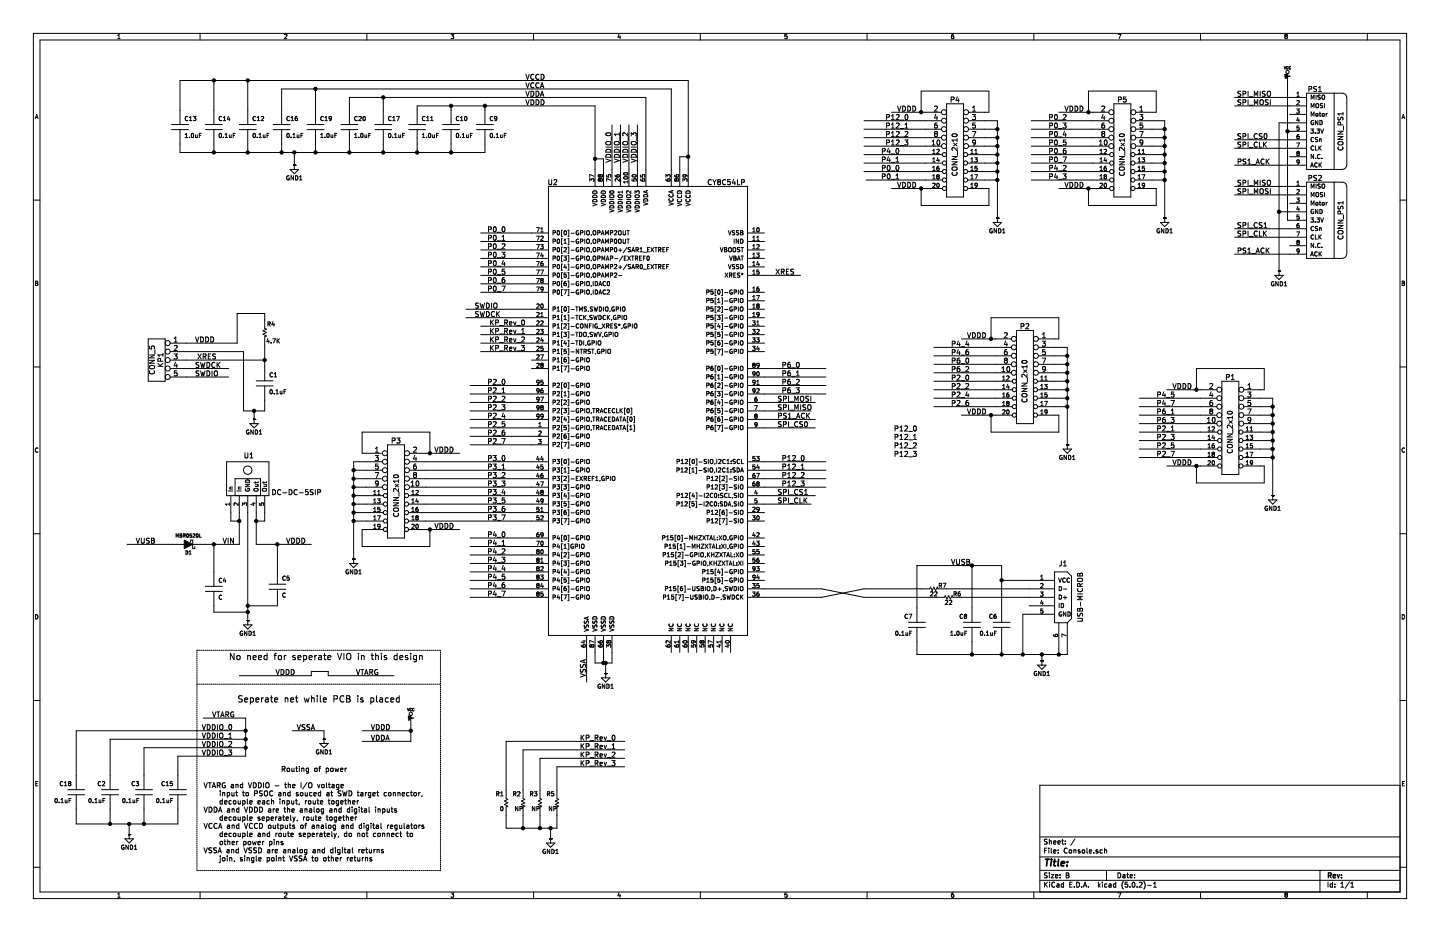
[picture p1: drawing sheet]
EESchema Schematic File Version 4
LIBS:Console-cache
EELAYER 26 0
EELAYER END
$Descr B 17000 11000
encoding utf-8
Sheet 1 1
Title ""
Date ""
Rev ""
Comp ""
Comment1 ""
Comment2 ""
Comment3 ""
Comment4 ""
$EndDescr
$Comp
L aglet:CONN_PS1 PS1
U 1 1
P 15525 1550
F 0 "PS1" H 15525 2050 60  0000 C CNN
F 1 "CONN_PS1" V 15825 1550 60  0000 C CNN
F 2 "Aglet_Footprints:PS1-Ctrlr" H 15525 1650 60  0001 C CNN
F 3 "" H 15525 1650 60  0001 C CNN
	1    15525 1550
	1    0    0    -1  
$EndComp
$Comp
L aglet:CONN_PS1 PS2
U 1 1
P 15525 2600
F 0 "PS2" H 15525 3100 60  0000 C CNN
F 1 "CONN_PS1" V 15825 2600 60  0000 C CNN
F 2 "Aglet_Footprints:PS1-Ctrlr" H 15525 2700 60  0001 C CNN
F 3 "" H 15525 2700 60  0001 C CNN
	1    15525 2600
	1    0    0    -1  
$EndComp
$Comp
L aglet:USB-MICROB J1
U 1 1
P 12150 6850
F 0 "J1" H 12550 7050 60  0000 C CNN
F 1 "USB-MICROB" V 12750 6650 60  0000 C CNN
F 2 "Aglet_Footprints:Micro_usb_b" H 11600 6450 60  0001 C CNN
F 3 "" H 11600 6450 60  0000 C CNN
	1    12150 6850
	1    0    0    -1  
$EndComp
$Comp
L aglet:R R7
U 1 1
P 10975 6950
F 0 "R7" H 10825 6990 50  0000 C CNN
F 1 "22" H 10925 6890 50  0000 C CNN
F 2 "Aglet_Footprints:r_0603" H 10975 6950 60  0001 C CNN
F 3 "" H 10975 6950 60  0000 C CNN
	1    10975 6950
	-1   0    0    -1  
$EndComp
$Comp
L aglet:R R6
U 1 1
P 11150 7050
F 0 "R6" H 11000 7090 50  0000 C CNN
F 1 "22" H 11100 6990 50  0000 C CNN
F 2 "Aglet_Footprints:r_0603" H 11150 7050 60  0001 C CNN
F 3 "" H 11150 7050 60  0000 C CNN
	1    11150 7050
	-1   0    0    -1  
$EndComp
Text Label 2775 8475 2    60   ~ 0
VTARG
Text Label 5600 3750 0    60   ~ 0
SWDCK
Text Label 5600 3650 0    60   ~ 0
SWDIO
Text Label 2750 8925 2    60   ~ 0
VDDIO_3
$Comp
L aglet:C C2
U 1 1
P 1300 9350
F 0 "C2" H 1350 9450 50  0000 L CNN
F 1 "0.1uF" H 1350 9250 50  0000 L CNN
F 2 "Aglet_Footprints:c_0603" H 1300 9350 60  0001 C CNN
F 3 "" H 1300 9350 60  0000 C CNN
	1    1300 9350
	-1   0    0    -1  
$EndComp
$Comp
L aglet:C C18
U 1 1
P 900 9350
F 0 "C18" H 950 9450 50  0000 L CNN
F 1 "0.1uF" H 950 9250 50  0000 L CNN
F 2 "Aglet_Footprints:c_0603" H 900 9350 60  0001 C CNN
F 3 "" H 900 9350 60  0000 C CNN
	1    900  9350
	-1   0    0    -1  
$EndComp
$Comp
L aglet:C C15
U 1 1
P 2100 9350
F 0 "C15" H 2150 9450 50  0000 L CNN
F 1 "0.1uF" H 2150 9250 50  0000 L CNN
F 2 "Aglet_Footprints:c_0603" H 2100 9350 60  0001 C CNN
F 3 "" H 2100 9350 60  0000 C CNN
	1    2100 9350
	-1   0    0    -1  
$EndComp
$Comp
L aglet:C C3
U 1 1
P 1700 9350
F 0 "C3" H 1750 9450 50  0000 L CNN
F 1 "0.1uF" H 1750 9250 50  0000 L CNN
F 2 "Aglet_Footprints:c_0603" H 1700 9350 60  0001 C CNN
F 3 "" H 1700 9350 60  0000 C CNN
	1    1700 9350
	-1   0    0    -1  
$EndComp
Text Label 2750 8825 2    60   ~ 0
VDDIO_2
Text Label 2750 8725 2    60   ~ 0
VDDIO_1
Text Label 2750 8625 2    60   ~ 0
VDDIO_0
$Comp
L aglet:C C6
U 1 1
P 11825 7375
F 0 "C6" H 11875 7475 50  0000 L CNN
F 1 "0.1uF" H 11875 7275 50  0000 L CNN
F 2 "Aglet_Footprints:c_0603" H 11825 7375 60  0001 C CNN
F 3 "" H 11825 7375 60  0000 C CNN
	1    11825 7375
	-1   0    0    -1  
$EndComp
Text Label 5775 3850 0    60   ~ 0
KP_Rev_0
Text Label 5775 3950 0    60   ~ 0
KP_Rev_1
Text Label 5775 4050 0    60   ~ 0
KP_Rev_2
Text Label 5775 4150 0    60   ~ 0
KP_Rev_3
Text Label 7275 8750 2    60   ~ 0
KP_Rev_0
Text Label 7275 8850 2    60   ~ 0
KP_Rev_1
Text Label 7275 8950 2    60   ~ 0
KP_Rev_2
Text Label 7275 9050 2    60   ~ 0
KP_Rev_3
$Comp
L aglet:R R5
U 1 1
P 6575 9425
F 0 "R5" V 6625 9350 50  0000 C CNN
F 1 "NP" V 6450 9375 50  0000 C CNN
F 2 "Aglet_Footprints:JUMPER-OPEN" H 6575 9425 60  0001 C CNN
F 3 "" H 6575 9425 60  0000 C CNN
	1    6575 9425
	0    1    -1   0   
$EndComp
$Comp
L aglet:R R3
U 1 1
P 6375 9425
F 0 "R3" V 6425 9350 50  0000 C CNN
F 1 "NP" V 6250 9375 50  0000 C CNN
F 2 "Aglet_Footprints:JUMPER-OPEN" H 6375 9425 60  0001 C CNN
F 3 "" H 6375 9425 60  0000 C CNN
	1    6375 9425
	0    1    -1   0   
$EndComp
$Comp
L aglet:R R2
U 1 1
P 6175 9425
F 0 "R2" V 6225 9350 50  0000 C CNN
F 1 "NP" V 6050 9375 50  0000 C CNN
F 2 "Aglet_Footprints:JUMPER-OPEN" H 6175 9425 60  0001 C CNN
F 3 "" H 6175 9425 60  0000 C CNN
	1    6175 9425
	0    1    -1   0   
$EndComp
$Comp
L aglet:R R1
U 1 1
P 5975 9425
F 0 "R1" V 6025 9350 50  0000 C CNN
F 1 "0" V 5850 9375 50  0000 C CNN
F 2 "Aglet_Footprints:JUMPER-SHORT" H 5975 9425 60  0001 C CNN
F 3 "" H 5975 9425 60  0000 C CNN
	1    5975 9425
	0    1    -1   0   
$EndComp
$Comp
L aglet:GND1 #PWR01
U 1 1
P 6500 9900
F 0 "#PWR01" H 6500 9650 50  0001 C CNN
F 1 "GND1" H 6500 9750 50  0000 C CNN
F 2 "" H 6500 9900 50  0001 C CNN
F 3 "" H 6500 9900 50  0001 C CNN
	1    6500 9900
	-1   0    0    -1  
$EndComp
$Comp
L aglet:GND1 #PWR02
U 1 1
P 1525 9850
F 0 "#PWR02" H 1525 9600 50  0001 C CNN
F 1 "GND1" H 1525 9700 50  0000 C CNN
F 2 "" H 1525 9850 50  0001 C CNN
F 3 "" H 1525 9850 50  0001 C CNN
	1    1525 9850
	-1   0    0    -1  
$EndComp
$Comp
L aglet:GND1 #PWR03
U 1 1
P 12300 7800
F 0 "#PWR03" H 12300 7550 50  0001 C CNN
F 1 "GND1" H 12300 7650 50  0000 C CNN
F 2 "" H 12300 7800 50  0001 C CNN
F 3 "" H 12300 7800 50  0001 C CNN
	1    12300 7800
	-1   0    0    -1  
$EndComp
$Comp
L aglet:C C11
U 1 1
P 4925 1500
F 0 "C11" H 4975 1600 50  0000 L CNN
F 1 "1.0uF" H 4975 1400 50  0000 L CNN
F 2 "Aglet_Footprints:c_0603" H 4925 1500 60  0001 C CNN
F 3 "" H 4925 1500 60  0000 C CNN
	1    4925 1500
	1    0    0    -1  
$EndComp
$Comp
L aglet:C C10
U 1 1
P 5325 1500
F 0 "C10" H 5375 1600 50  0000 L CNN
F 1 "0.1uF" H 5375 1400 50  0000 L CNN
F 2 "Aglet_Footprints:c_0603" H 5325 1500 60  0001 C CNN
F 3 "" H 5325 1500 60  0000 C CNN
	1    5325 1500
	1    0    0    -1  
$EndComp
$Comp
L aglet:C C20
U 1 1
P 4125 1500
F 0 "C20" H 4175 1600 50  0000 L CNN
F 1 "1.0uF" H 4175 1400 50  0000 L CNN
F 2 "Aglet_Footprints:c_0603" H 4125 1500 60  0001 C CNN
F 3 "" H 4125 1500 60  0000 C CNN
	1    4125 1500
	1    0    0    -1  
$EndComp
$Comp
L aglet:C C17
U 1 1
P 4525 1500
F 0 "C17" H 4575 1600 50  0000 L CNN
F 1 "0.1uF" H 4575 1400 50  0000 L CNN
F 2 "Aglet_Footprints:c_0603" H 4525 1500 60  0001 C CNN
F 3 "" H 4525 1500 60  0000 C CNN
	1    4525 1500
	1    0    0    -1  
$EndComp
$Comp
L aglet:C C12
U 1 1
P 2925 1500
F 0 "C12" H 2975 1600 50  0000 L CNN
F 1 "0.1uF" H 2975 1400 50  0000 L CNN
F 2 "Aglet_Footprints:c_0603" H 2925 1500 60  0001 C CNN
F 3 "" H 2925 1500 60  0000 C CNN
	1    2925 1500
	1    0    0    -1  
$EndComp
$Comp
L aglet:C C16
U 1 1
P 3325 1500
F 0 "C16" H 3375 1600 50  0000 L CNN
F 1 "0.1uF" H 3375 1400 50  0000 L CNN
F 2 "Aglet_Footprints:c_0603" H 3325 1500 60  0001 C CNN
F 3 "" H 3325 1500 60  0000 C CNN
	1    3325 1500
	1    0    0    -1  
$EndComp
$Comp
L aglet:C C13
U 1 1
P 2125 1500
F 0 "C13" H 2175 1600 50  0000 L CNN
F 1 "1.0uF" H 2175 1400 50  0000 L CNN
F 2 "Aglet_Footprints:c_0603" H 2125 1500 60  0001 C CNN
F 3 "" H 2125 1500 60  0000 C CNN
	1    2125 1500
	1    0    0    -1  
$EndComp
$Comp
L aglet:C C14
U 1 1
P 2525 1500
F 0 "C14" H 2575 1600 50  0000 L CNN
F 1 "0.1uF" H 2575 1400 50  0000 L CNN
F 2 "Aglet_Footprints:c_0603" H 2525 1500 60  0001 C CNN
F 3 "" H 2525 1500 60  0000 C CNN
	1    2525 1500
	1    0    0    -1  
$EndComp
Text Label 6200 1050 0    60   ~ 0
VCCA
Text Label 6200 950  0    60   ~ 0
VCCD
Text Label 6200 1150 0    60   ~ 0
VDDA
Text Label 6200 1250 0    60   ~ 0
VDDD
Text Label 2325 4250 0    60   ~ 0
XRES
$Comp
L aglet:C C1
U 1 1
P 3125 4525
F 0 "C1" H 3175 4625 50  0000 L CNN
F 1 "0.1uF" H 3175 4425 50  0000 L CNN
F 2 "Aglet_Footprints:c_0603" H 3125 4525 60  0001 C CNN
F 3 "" H 3125 4525 60  0000 C CNN
	1    3125 4525
	1    0    0    -1  
$EndComp
$Comp
L aglet:R R4
U 1 1
P 3125 3975
F 0 "R4" V 2975 4050 50  0000 C CNN
F 1 "4.7K" V 3175 4075 50  0000 C CNN
F 2 "Aglet_Footprints:r_0603" H 3125 3975 60  0001 C CNN
F 3 "" H 3125 3975 60  0000 C CNN
	1    3125 3975
	0    1    1    0   
$EndComp
Text Label 11225 6675 0    60   ~ 0
VUSB
Text Label 3500 8625 0    60   ~ 0
VSSA
$Comp
L aglet:GND1 #PWR04
U 1 1
P 3825 8725
F 0 "#PWR04" H 3825 8475 50  0001 C CNN
F 1 "GND1" H 3825 8575 50  0000 C CNN
F 2 "" H 3825 8725 50  0001 C CNN
F 3 "" H 3825 8725 50  0001 C CNN
	1    3825 8725
	1    0    0    -1  
$EndComp
Text Label 4375 8750 0    60   ~ 0
VDDA
Text Label 4375 8625 0    60   ~ 0
VDDD
Text Notes 2800 8300 0    75   ~ 0
Seperate net while PCB is placed
Text Label 2300 4050 0    60   ~ 0
VDDD
$Comp
L aglet:C C8
U 1 1
P 11475 7375
F 0 "C8" H 11525 7475 50  0000 L CNN
F 1 "1.0uF" H 11525 7275 50  0000 L CNN
F 2 "Aglet_Footprints:c_0603" H 11475 7375 60  0001 C CNN
F 3 "" H 11475 7375 60  0000 C CNN
	1    11475 7375
	-1   0    0    -1  
$EndComp
$Comp
L aglet:C C7
U 1 1
P 10825 7375
F 0 "C7" H 10875 7475 50  0000 L CNN
F 1 "0.1uF" H 10875 7275 50  0000 L CNN
F 2 "Aglet_Footprints:c_0603" H 10825 7375 60  0001 C CNN
F 3 "" H 10825 7375 60  0000 C CNN
	1    10825 7375
	-1   0    0    -1  
$EndComp
$Comp
L aglet:C C19
U 1 1
P 3725 1500
F 0 "C19" H 3775 1600 50  0000 L CNN
F 1 "1.0uF" H 3775 1400 50  0000 L CNN
F 2 "Aglet_Footprints:c_0603" H 3725 1500 60  0001 C CNN
F 3 "" H 3725 1500 60  0000 C CNN
	1    3725 1500
	1    0    0    -1  
$EndComp
$Comp
L aglet:VCC #PWR05
U 1 1
P 4850 8475
F 0 "#PWR05" H 4850 8575 30  0001 C CNN
F 1 "VCC" H 4850 8575 30  0000 C CNN
F 2 "" H 4850 8475 60  0000 C CNN
F 3 "" H 4850 8475 60  0000 C CNN
	1    4850 8475
	1    0    0    -1  
$EndComp
Text Notes 2400 10175 0    60   ~ 0
                    Routing of power\n\nVTARG and VDDIO - the I/O voltage \n    input to PSOC and souced at SWD target connector,\n    decouple each input, route together\nVDDA and VDDD are the analog and digital inputs\n    decouple seperately, route together\nVCCA and VCCD outputs of analog and digital regulators\n    decouple and route seperately, do not connect to \n    other power pins\nVSSA and VSSD are analog and digital returns \n    join, single point VSSA to other returns
$Comp
L aglet:CY8C54LP U2
U 1 1
P 7725 6250
F 0 "U2" H 6525 10350 60  0000 C CNN
F 1 "CY8C54LP" H 8575 10350 60  0000 C CNN
F 2 "Aglet_Footprints:QFP_100" H 9625 5800 60  0001 C CNN
F 3 "" H 9625 5800 60  0001 C CNN
	1    7725 6250
	1    0    0    -1  
$EndComp
Text Label 7225 1925 1    60   ~ 0
VDDIO_0
Text Label 7325 1925 1    60   ~ 0
VDDIO_1
Text Label 7425 1925 1    60   ~ 0
VDDIO_2
Text Label 7525 1925 1    60   ~ 0
VDDIO_3
Text Label 2300 4350 0    60   ~ 0
SWDCK
Text Label 2300 4450 0    60   ~ 0
SWDIO
Text Label 9150 3250 0    60   ~ 0
XRES
$Comp
L aglet:CONN_5 KP1
U 1 1
P 1850 4250
F 0 "KP1" V 1800 4250 60  0000 C CNN
F 1 "CONN_5" V 1900 4250 60  0000 C CNN
F 2 "Aglet_Footprints:HEADER_1x05" H 1850 4200 60  0001 C CNN
F 3 "" H 1850 4200 60  0000 C CNN
	1    1850 4250
	-1   0    0    -1  
$EndComp
$Comp
L aglet:GND1 #PWR06
U 1 1
P 3000 4950
F 0 "#PWR06" H 3000 4700 50  0001 C CNN
F 1 "GND1" H 3000 4800 50  0000 C CNN
F 2 "" H 3000 4950 50  0001 C CNN
F 3 "" H 3000 4950 50  0001 C CNN
	1    3000 4950
	1    0    0    -1  
$EndComp
Text Label 6925 8000 1    60   ~ 0
VSSA
$Comp
L aglet:GND1 #PWR07
U 1 1
P 7150 7950
F 0 "#PWR07" H 7150 7700 50  0001 C CNN
F 1 "GND1" H 7150 7800 50  0000 C CNN
F 2 "" H 7150 7950 50  0001 C CNN
F 3 "" H 7150 7950 50  0001 C CNN
	1    7150 7950
	1    0    0    -1  
$EndComp
$Comp
L aglet:C C9
U 1 1
P 5725 1500
F 0 "C9" H 5775 1600 50  0000 L CNN
F 1 "0.1uF" H 5775 1400 50  0000 L CNN
F 2 "Aglet_Footprints:c_0603" H 5725 1500 60  0001 C CNN
F 3 "" H 5725 1500 60  0000 C CNN
	1    5725 1500
	1    0    0    -1  
$EndComp
Text Label 5750 3450 0    60   ~ 0
P0_7
Text Label 5750 3350 0    60   ~ 0
P0_6
Text Label 5750 3250 0    60   ~ 0
P0_5
Text Label 5750 3150 0    60   ~ 0
P0_4
$Comp
L aglet:GND1 #PWR08
U 1 1
P 3475 1950
F 0 "#PWR08" H 3475 1700 50  0001 C CNN
F 1 "GND1" H 3475 1800 50  0000 C CNN
F 2 "" H 3475 1950 50  0001 C CNN
F 3 "" H 3475 1950 50  0001 C CNN
	1    3475 1950
	1    0    0    -1  
$EndComp
Text Label 5750 5550 0    60   ~ 0
P3_1
Text Label 5750 5650 0    60   ~ 0
P3_2
Text Label 5750 5450 0    60   ~ 0
P3_0
Text Label 5750 5750 0    60   ~ 0
P3_3
Text Label 4200 7975 0    60   ~ 0
VTARG
Text Label 3250 7975 0    60   ~ 0
VDDD
Text Notes 2700 7800 0    75   ~ 0
No need for seperate VIO in this design
$Comp
L aglet:DIODESCH D1
U 1 1
P 2225 6425
F 0 "D1" H 2225 6525 40  0000 C CNN
F 1 "MBR0520L" H 2225 6325 40  0000 C CNN
F 2 "Aglet_Footprints:D_SOD-123" H 2225 6425 60  0001 C CNN
F 3 "" H 2225 6425 60  0000 C CNN
	1    2225 6425
	1    0    0    1   
$EndComp
Text Label 1600 6425 0    60   ~ 0
VUSB
$Comp
L aglet:GND1 #PWR09
U 1 1
P 2925 7325
F 0 "#PWR09" H 2925 7075 50  0001 C CNN
F 1 "GND1" H 2925 7175 50  0000 C CNN
F 2 "" H 2925 7325 50  0001 C CNN
F 3 "" H 2925 7325 50  0001 C CNN
	1    2925 7325
	1    0    0    -1  
$EndComp
Text Label 3375 6425 0    60   ~ 0
VDDD
$Comp
L aglet:C C4
U 1 1
P 2525 6950
F 0 "C4" H 2575 7050 50  0000 L CNN
F 1 "C" H 2575 6850 50  0000 L CNN
F 2 "Aglet_Footprints:c_1210" H 2525 6950 60  0001 C CNN
F 3 "" H 2525 6950 60  0000 C CNN
	1    2525 6950
	1    0    0    -1  
$EndComp
$Comp
L aglet:C C5
U 1 1
P 3275 6925
F 0 "C5" H 3325 7025 50  0000 L CNN
F 1 "C" H 3325 6825 50  0000 L CNN
F 2 "Aglet_Footprints:c_1210" H 3275 6925 60  0001 C CNN
F 3 "" H 3275 6925 60  0000 C CNN
	1    3275 6925
	1    0    0    -1  
$EndComp
Text Label 9175 4850 0    60   ~ 0
SPI_MISO
Text Label 9175 5950 0    60   ~ 0
SPI_CLK
Text Label 9175 4750 0    60   ~ 0
SPI_MOSI
Text Label 9175 5050 0    60   ~ 0
SPI_CS0
Text Label 9175 5850 0    60   ~ 0
SPI_CS1
Text Label 9175 4950 0    60   ~ 0
PS1_ACK
Text Label 14600 1150 0    60   ~ 0
SPI_MISO
Text Label 14600 1750 0    60   ~ 0
SPI_CLK
Text Label 14600 1250 0    60   ~ 0
SPI_MOSI
Text Label 14600 1650 0    60   ~ 0
SPI_CS0
Text Label 14600 1950 0    60   ~ 0
PS1_ACK
Text Label 14600 2200 0    60   ~ 0
SPI_MISO
Text Label 14600 2800 0    60   ~ 0
SPI_CLK
Text Label 14600 2300 0    60   ~ 0
SPI_MOSI
Text Label 14600 2700 0    60   ~ 0
SPI_CS1
Text Label 14600 3000 0    60   ~ 0
PS1_ACK
$Comp
L aglet:CONN_2x10 P3
U 1 1
P 4675 5750
F 0 "P3" H 4675 6300 60  0000 C CNN
F 1 "CONN_2x10" V 4675 5650 60  0000 C CNN
F 2 "Aglet_Footprints:CONN_2_10" H 4675 5900 60  0001 C CNN
F 3 "" H 4675 5900 60  0000 C CNN
	1    4675 5750
	1    0    0    -1  
$EndComp
Text Label 5750 5950 0    60   ~ 0
P3_5
Text Label 5750 6050 0    60   ~ 0
P3_6
Text Label 5750 5850 0    60   ~ 0
P3_4
Text Label 5750 6150 0    60   ~ 0
P3_7
$Comp
L aglet:GND1 #PWR010
U 1 1
P 4175 6600
F 0 "#PWR010" H 4175 6350 50  0001 C CNN
F 1 "GND1" H 4175 6450 50  0000 C CNN
F 2 "" H 4175 6600 50  0001 C CNN
F 3 "" H 4175 6600 50  0001 C CNN
	1    4175 6600
	1    0    0    -1  
$EndComp
Text Label 5125 5350 0    60   ~ 0
VDDD
Text Label 5125 6250 0    60   ~ 0
VDDD
Text Label 5750 3050 0    60   ~ 0
P0_3
Text Label 5750 2950 0    60   ~ 0
P0_2
Text Label 5750 2850 0    60   ~ 0
P0_1
Text Label 5750 2750 0    60   ~ 0
P0_0
$Comp
L aglet:CONN_2x10 P4
U 1 1
P 11275 1725
F 0 "P4" H 11275 2275 60  0000 C CNN
F 1 "CONN_2x10" V 11275 1625 60  0000 C CNN
F 2 "Aglet_Footprints:CONN_2_10" H 11275 1875 60  0001 C CNN
F 3 "" H 11275 1875 60  0000 C CNN
	1    11275 1725
	-1   0    0    -1  
$EndComp
$Comp
L aglet:GND1 #PWR011
U 1 1
P 11775 2575
F 0 "#PWR011" H 11775 2325 50  0001 C CNN
F 1 "GND1" H 11775 2425 50  0000 C CNN
F 2 "" H 11775 2575 50  0001 C CNN
F 3 "" H 11775 2575 50  0001 C CNN
	1    11775 2575
	1    0    0    -1  
$EndComp
Text Label 10825 1325 2    60   ~ 0
VDDD
Text Label 10825 2225 2    60   ~ 0
VDDD
$Comp
L aglet:CONN_2x10 P5
U 1 1
P 13250 1725
F 0 "P5" H 13250 2275 60  0000 C CNN
F 1 "CONN_2x10" V 13250 1625 60  0000 C CNN
F 2 "Aglet_Footprints:CONN_2_10" H 13250 1875 60  0001 C CNN
F 3 "" H 13250 1875 60  0000 C CNN
	1    13250 1725
	-1   0    0    -1  
$EndComp
$Comp
L aglet:GND1 #PWR012
U 1 1
P 13750 2575
F 0 "#PWR012" H 13750 2325 50  0001 C CNN
F 1 "GND1" H 13750 2425 50  0000 C CNN
F 2 "" H 13750 2575 50  0001 C CNN
F 3 "" H 13750 2575 50  0001 C CNN
	1    13750 2575
	-1   0    0    -1  
$EndComp
Text Label 12800 1325 2    60   ~ 0
VDDD
Text Label 12800 2225 2    60   ~ 0
VDDD
Text Label 9225 4450 0    60   ~ 0
P6_1
Text Label 9225 4550 0    60   ~ 0
P6_2
Text Label 9225 4350 0    60   ~ 0
P6_0
Text Label 9225 4650 0    60   ~ 0
P6_3
Text Label 13650 4900 0    60   ~ 0
P6_1
Text Label 11225 4400 0    60   ~ 0
P6_2
Text Label 11225 4300 0    60   ~ 0
P6_0
Text Label 13650 5000 0    60   ~ 0
P6_3
Text Label 5750 4650 0    60   ~ 0
P2_1
Text Label 5750 4750 0    60   ~ 0
P2_2
Text Label 5750 4550 0    60   ~ 0
P2_0
Text Label 5750 4850 0    60   ~ 0
P2_3
Text Label 11225 4600 0    60   ~ 0
P2_2
Text Label 13650 5200 0    60   ~ 0
P2_3
Text Label 2625 6425 0    60   ~ 0
VIN
Wire Wire Line
	11350 7050 12150 7050
Wire Wire Line
	12150 6950 11175 6950
Wire Wire Line
	10875 6950 10200 6950
Wire Wire Line
	10200 7050 11050 7050
Wire Wire Line
	2400 8475 2900 8475
Wire Wire Line
	5500 3750 6275 3750
Wire Wire Line
	5500 3650 6275 3650
Wire Wire Line
	2900 8925 2100 8925
Wire Wire Line
	2900 8825 1700 8825
Wire Wire Line
	2900 8725 1300 8725
Wire Wire Line
	2900 8625 900  8625
Wire Wire Line
	2100 8925 2100 9150
Wire Wire Line
	1700 8825 1700 9150
Wire Wire Line
	1300 8725 1300 9150
Wire Wire Line
	900  8625 900  9150
Wire Wire Line
	12150 7250 12075 7250
Wire Wire Line
	12075 7250 12075 7725
Wire Wire Line
	10825 7725 11475 7725
Wire Wire Line
	11825 7725 11825 7575
Wire Wire Line
	12600 7725 12600 7650
Connection ~ 12075 7725
Wire Wire Line
	12500 7650 12500 7725
Connection ~ 12500 7725
Wire Wire Line
	5675 3850 6275 3850
Wire Wire Line
	5675 3950 6275 3950
Wire Wire Line
	5675 4050 6275 4050
Wire Wire Line
	5675 4150 6275 4150
Wire Wire Line
	7375 8750 5975 8750
Wire Wire Line
	7375 8850 6175 8850
Wire Wire Line
	7375 8950 6375 8950
Wire Wire Line
	7375 9050 6575 9050
Wire Wire Line
	6575 9050 6575 9325
Wire Wire Line
	6375 8950 6375 9325
Wire Wire Line
	6175 8850 6175 9325
Wire Wire Line
	5975 8750 5975 9325
Wire Wire Line
	5975 9775 5975 9625
Wire Wire Line
	5975 9775 6175 9775
Wire Wire Line
	6575 9775 6575 9625
Wire Wire Line
	6375 9625 6375 9775
Wire Wire Line
	6175 9775 6175 9625
Wire Wire Line
	6500 9900 6500 9775
Wire Wire Line
	1525 9725 1525 9850
Wire Wire Line
	900  9725 1300 9725
Wire Wire Line
	2100 9725 2100 9550
Wire Wire Line
	1700 9550 1700 9725
Connection ~ 1700 9725
Wire Wire Line
	1300 9725 1300 9550
Connection ~ 1525 9725
Wire Wire Line
	900  9725 900  9550
Connection ~ 1300 9725
Wire Wire Line
	12300 7800 12300 7725
Connection ~ 12300 7725
Wire Wire Line
	4925 1250 5325 1250
Wire Wire Line
	4925 1250 4925 1300
Wire Wire Line
	5325 1300 5325 1250
Connection ~ 5325 1250
Wire Wire Line
	4125 1150 4525 1150
Wire Wire Line
	4125 1150 4125 1300
Wire Wire Line
	4525 1300 4525 1150
Connection ~ 4525 1150
Wire Wire Line
	2925 950  2925 1300
Wire Wire Line
	3325 1300 3325 1050
Wire Wire Line
	2125 950  2125 1300
Wire Wire Line
	2525 950  2525 1300
Wire Wire Line
	2125 1800 2525 1800
Wire Wire Line
	2125 1800 2125 1700
Wire Wire Line
	2525 1700 2525 1800
Connection ~ 2525 1800
Wire Wire Line
	2925 1700 2925 1800
Connection ~ 2925 1800
Wire Wire Line
	3325 1700 3325 1800
Connection ~ 3325 1800
Wire Wire Line
	4125 1700 4125 1800
Connection ~ 4125 1800
Wire Wire Line
	4525 1700 4525 1800
Connection ~ 4525 1800
Wire Wire Line
	4925 1700 4925 1800
Connection ~ 4925 1800
Wire Wire Line
	5325 1800 5325 1700
Wire Wire Line
	2200 4250 3125 4250
Wire Wire Line
	3125 4075 3125 4250
Wire Wire Line
	12150 6850 11825 6850
Wire Wire Line
	11825 6675 11825 6850
Wire Wire Line
	10825 6675 11475 6675
Connection ~ 11825 6850
Wire Wire Line
	3450 8625 3825 8625
Wire Wire Line
	4275 8625 4850 8625
Wire Wire Line
	4850 8750 4275 8750
Wire Notes Line
	2325 8075 5200 8075
Wire Notes Line
	5200 7675 5200 10275
Wire Notes Line
	5200 10275 2325 10275
Wire Notes Line
	2325 10275 2325 7675
Wire Wire Line
	3125 3700 2800 3700
Wire Wire Line
	3125 3775 3125 3700
Wire Wire Line
	11475 7725 11475 7575
Connection ~ 11825 7725
Wire Wire Line
	11475 7175 11475 6675
Connection ~ 11475 6675
Wire Wire Line
	10825 7725 10825 7575
Connection ~ 11475 7725
Wire Wire Line
	3725 1050 3725 1300
Wire Wire Line
	3725 1700 3725 1800
Connection ~ 3725 1800
Wire Wire Line
	2125 950  2525 950 
Connection ~ 2525 950 
Wire Wire Line
	3325 1050 3725 1050
Connection ~ 3725 1050
Wire Wire Line
	7225 1475 7225 2000
Wire Wire Line
	7325 1475 7325 2000
Wire Wire Line
	7425 1475 7425 2000
Wire Wire Line
	7525 1475 7525 2000
Wire Wire Line
	9025 6950 9700 6950
Wire Wire Line
	9025 7050 9700 7050
Wire Wire Line
	9700 7050 10200 6950
Wire Wire Line
	9700 6950 10200 7050
Connection ~ 3125 4250
Connection ~ 2925 950 
Wire Wire Line
	7025 1250 7025 1875
Wire Wire Line
	7625 1150 7625 2000
Wire Wire Line
	7925 1050 7925 2000
Wire Wire Line
	8025 2000 8025 1850
Wire Wire Line
	8025 1850 8125 1850
Wire Wire Line
	8125 950  8125 1850
Connection ~ 8125 1850
Wire Wire Line
	7125 1875 7125 2000
Wire Wire Line
	7125 1875 7025 1875
Connection ~ 7025 1875
Wire Wire Line
	2200 4350 2700 4350
Wire Wire Line
	2200 4450 2700 4450
Wire Wire Line
	9025 3250 9450 3250
Wire Wire Line
	2200 4150 2875 4150
Wire Wire Line
	2875 4150 2875 4850
Wire Wire Line
	2875 4850 3000 4850
Wire Wire Line
	3125 4850 3125 4725
Wire Wire Line
	2800 3700 2800 4050
Wire Wire Line
	2800 4050 2200 4050
Wire Wire Line
	3000 4950 3000 4850
Connection ~ 3000 4850
Wire Wire Line
	6925 8050 6925 7700
Wire Wire Line
	7025 7700 7025 7825
Wire Wire Line
	7025 7825 7125 7825
Wire Wire Line
	7225 7825 7225 7700
Wire Wire Line
	7125 7700 7125 7825
Connection ~ 7125 7825
Wire Wire Line
	7150 7950 7150 7825
Connection ~ 7150 7825
Wire Wire Line
	5725 1800 5725 1700
Wire Wire Line
	5725 1300 5725 1250
Connection ~ 5725 1250
Connection ~ 5325 1800
Connection ~ 6175 9775
Connection ~ 6375 9775
Connection ~ 6500 9775
Wire Wire Line
	5675 3450 6275 3450
Wire Wire Line
	5675 3350 6275 3350
Wire Wire Line
	5675 3250 6275 3250
Wire Wire Line
	5675 3150 6275 3150
Wire Wire Line
	3475 1950 3475 1800
Connection ~ 3475 1800
Wire Wire Line
	5025 5550 6275 5550
Wire Wire Line
	5025 5650 6275 5650
Wire Wire Line
	5025 5450 6275 5450
Wire Wire Line
	5025 5750 6275 5750
Wire Wire Line
	2825 7975 3675 7975
Wire Wire Line
	3875 7975 4650 7975
Wire Notes Line
	2325 7675 5200 7675
Wire Wire Line
	1500 6425 2025 6425
Wire Wire Line
	2425 6425 2525 6425
Wire Wire Line
	3025 6425 3275 6425
Wire Wire Line
	2525 7150 2525 7225
Wire Wire Line
	2525 7225 2925 7225
Connection ~ 2925 7225
Wire Wire Line
	2925 7150 3275 7150
Wire Wire Line
	3275 7150 3275 7125
Connection ~ 2925 7150
Wire Wire Line
	3275 6725 3275 6425
Connection ~ 3275 6425
Wire Wire Line
	2525 6425 2525 6750
Connection ~ 2525 6425
Wire Wire Line
	9625 5050 9025 5050
Wire Wire Line
	9025 4750 9625 4750
Wire Wire Line
	9025 5850 9625 5850
Wire Wire Line
	9025 4950 9625 4950
Wire Wire Line
	9025 5950 9575 5950
Wire Wire Line
	9025 4850 9575 4850
Wire Wire Line
	14575 1650 15225 1650
Wire Wire Line
	14575 1250 15225 1250
Wire Wire Line
	14575 1950 15225 1950
Wire Wire Line
	14575 1750 15225 1750
Wire Wire Line
	14575 1150 15225 1150
Wire Wire Line
	14575 2700 15225 2700
Wire Wire Line
	14575 2300 15225 2300
Wire Wire Line
	14575 3000 15225 3000
Wire Wire Line
	14575 2800 15225 2800
Wire Wire Line
	14575 2200 15225 2200
Wire Wire Line
	5025 5950 6275 5950
Wire Wire Line
	5025 6050 6275 6050
Wire Wire Line
	5025 5850 6275 5850
Wire Wire Line
	5025 6150 6275 6150
Wire Wire Line
	5025 5350 5075 5350
Wire Wire Line
	5025 6250 5075 6250
Wire Wire Line
	4325 6250 4275 6250
Wire Wire Line
	4275 6250 4275 6450
Wire Wire Line
	4275 6450 5075 6450
Wire Wire Line
	5075 6450 5075 6250
Connection ~ 5075 6250
Wire Wire Line
	5075 5350 5075 5100
Wire Wire Line
	5075 5100 4275 5100
Wire Wire Line
	4275 5100 4275 5350
Wire Wire Line
	4275 5350 4325 5350
Connection ~ 5075 5350
Wire Wire Line
	4325 5450 4175 5450
Wire Wire Line
	4175 5450 4175 5550
Wire Wire Line
	4325 6150 4175 6150
Connection ~ 4175 6150
Wire Wire Line
	4325 6050 4175 6050
Connection ~ 4175 6050
Wire Wire Line
	4325 5950 4175 5950
Connection ~ 4175 5950
Wire Wire Line
	4325 5850 4175 5850
Connection ~ 4175 5850
Wire Wire Line
	4325 5750 4175 5750
Connection ~ 4175 5750
Wire Wire Line
	4325 5650 4175 5650
Connection ~ 4175 5650
Wire Wire Line
	4325 5550 4175 5550
Connection ~ 4175 5550
Wire Wire Line
	5675 3050 6275 3050
Wire Wire Line
	5675 2950 6275 2950
Wire Wire Line
	5675 2850 6275 2850
Wire Wire Line
	5675 2750 6275 2750
Wire Wire Line
	10525 1325 10875 1325
Wire Wire Line
	10525 2225 10875 2225
Wire Wire Line
	11625 2225 11675 2225
Wire Wire Line
	11675 2225 11675 2425
Wire Wire Line
	11675 2425 10875 2425
Wire Wire Line
	10875 2425 10875 2225
Connection ~ 10875 2225
Wire Wire Line
	10875 1325 10875 1075
Wire Wire Line
	10875 1075 11675 1075
Wire Wire Line
	11675 1075 11675 1325
Wire Wire Line
	11675 1325 11625 1325
Connection ~ 10875 1325
Wire Wire Line
	11625 1425 11775 1425
Wire Wire Line
	11775 1425 11775 1525
Wire Wire Line
	11625 2125 11775 2125
Connection ~ 11775 2125
Wire Wire Line
	11625 2025 11775 2025
Connection ~ 11775 2025
Wire Wire Line
	11625 1925 11775 1925
Connection ~ 11775 1925
Wire Wire Line
	11625 1825 11775 1825
Connection ~ 11775 1825
Wire Wire Line
	11625 1725 11775 1725
Connection ~ 11775 1725
Wire Wire Line
	11625 1625 11775 1625
Connection ~ 11775 1625
Wire Wire Line
	11625 1525 11775 1525
Connection ~ 11775 1525
Wire Wire Line
	12500 1325 12850 1325
Wire Wire Line
	12500 2225 12850 2225
Wire Wire Line
	13600 2225 13650 2225
Wire Wire Line
	13650 2225 13650 2425
Wire Wire Line
	13650 2425 12850 2425
Wire Wire Line
	12850 2425 12850 2225
Connection ~ 12850 2225
Wire Wire Line
	12850 1325 12850 1075
Wire Wire Line
	12850 1075 13650 1075
Wire Wire Line
	13650 1075 13650 1325
Wire Wire Line
	13650 1325 13600 1325
Connection ~ 12850 1325
Wire Wire Line
	13600 1425 13750 1425
Wire Wire Line
	13750 1425 13750 1525
Wire Wire Line
	13600 2125 13750 2125
Connection ~ 13750 2125
Wire Wire Line
	13600 2025 13750 2025
Connection ~ 13750 2025
Wire Wire Line
	13600 1925 13750 1925
Connection ~ 13750 1925
Wire Wire Line
	13600 1825 13750 1825
Connection ~ 13750 1825
Wire Wire Line
	13600 1725 13750 1725
Connection ~ 13750 1725
Wire Wire Line
	13600 1625 13750 1625
Connection ~ 13750 1625
Wire Wire Line
	13600 1525 13750 1525
Connection ~ 13750 1525
Wire Wire Line
	9025 4450 9750 4450
Wire Wire Line
	9025 4550 9750 4550
Wire Wire Line
	9025 4350 9750 4350
Wire Wire Line
	9025 4650 9750 4650
Wire Wire Line
	13450 4800 14175 4800
Wire Wire Line
	11025 4400 11750 4400
Wire Wire Line
	11025 4300 11750 4300
Wire Wire Line
	13450 4900 14175 4900
Wire Wire Line
	5550 4650 6275 4650
Wire Wire Line
	5550 4750 6275 4750
Wire Wire Line
	5550 4550 6275 4550
Wire Wire Line
	5550 4850 6275 4850
Wire Wire Line
	13450 5000 14175 5000
Wire Wire Line
	11025 4600 11750 4600
Wire Wire Line
	11025 4500 11750 4500
Wire Wire Line
	13450 5100 14175 5100
Wire Wire Line
	10825 6675 10825 7175
Wire Wire Line
	3675 7975 3675 7925
Wire Wire Line
	3875 7925 3875 7975
Wire Wire Line
	2900 8475 2900 8625
Connection ~ 2900 8625
Connection ~ 2900 8725
Connection ~ 2900 8825
Wire Wire Line
	3825 8625 3825 8725
Wire Wire Line
	4850 8475 4850 8625
Connection ~ 4850 8625
$Comp
L aglet:GND1 #PWR013
U 1 1
P 15100 3200
F 0 "#PWR013" H 15100 2950 50  0001 C CNN
F 1 "GND1" H 15100 3050 50  0000 C CNN
F 2 "" H 15100 3200 50  0001 C CNN
F 3 "" H 15100 3200 50  0001 C CNN
	1    15100 3200
	-1   0    0    -1  
$EndComp
Wire Wire Line
	15100 1450 15100 2500
Wire Wire Line
	15100 2500 15225 2500
Wire Wire Line
	15100 1450 15225 1450
Connection ~ 15100 2500
$Comp
L aglet:VCC #PWR014
U 1 1
P 15200 900
F 0 "#PWR014" H 15200 1000 30  0001 C CNN
F 1 "VCC" H 15200 1000 30  0000 C CNN
F 2 "" H 15200 900 60  0000 C CNN
F 3 "" H 15200 900 60  0000 C CNN
	1    15200 900 
	1    0    0    -1  
$EndComp
Wire Wire Line
	15200 900  15200 1550
Wire Wire Line
	15200 1550 15225 1550
Wire Wire Line
	15200 2600 15225 2600
Connection ~ 15200 1550
Wire Wire Line
	3675 7925 3875 7925
Text Label 5750 5050 0    60   ~ 0
P2_5
Text Label 5750 5150 0    60   ~ 0
P2_6
Text Label 5750 4950 0    60   ~ 0
P2_4
Text Label 5750 5250 0    60   ~ 0
P2_7
Wire Wire Line
	5550 5050 6275 5050
Wire Wire Line
	5550 5150 6275 5150
Wire Wire Line
	5550 4950 6275 4950
Wire Wire Line
	5550 5250 6275 5250
Text Label 5750 6450 0    60   ~ 0
P4_1
Text Label 5750 6550 0    60   ~ 0
P4_2
Text Label 5750 6350 0    60   ~ 0
P4_0
Text Label 5750 6650 0    60   ~ 0
P4_3
Wire Wire Line
	5550 6450 6275 6450
Wire Wire Line
	5550 6550 6275 6550
Wire Wire Line
	5550 6350 6275 6350
Wire Wire Line
	5550 6650 6275 6650
Text Label 5750 6850 0    60   ~ 0
P4_5
Text Label 5750 6950 0    60   ~ 0
P4_6
Text Label 5750 6750 0    60   ~ 0
P4_4
Text Label 5750 7050 0    60   ~ 0
P4_7
Wire Wire Line
	5550 6850 6275 6850
Wire Wire Line
	5550 6950 6275 6950
Wire Wire Line
	5550 6750 6275 6750
Wire Wire Line
	5550 7050 6275 7050
$Comp
L aglet:CONN_2x10 P1
U 1 1
P 14525 5000
F 0 "P1" H 14525 5550 60  0000 C CNN
F 1 "CONN_2x10" V 14525 4900 60  0000 C CNN
F 2 "Aglet_Footprints:CONN_2_10" H 14525 5150 60  0001 C CNN
F 3 "" H 14525 5150 60  0000 C CNN
	1    14525 5000
	-1   0    0    -1  
$EndComp
$Comp
L aglet:GND1 #PWR015
U 1 1
P 15025 5850
F 0 "#PWR015" H 15025 5600 50  0001 C CNN
F 1 "GND1" H 15025 5700 50  0000 C CNN
F 2 "" H 15025 5850 50  0001 C CNN
F 3 "" H 15025 5850 50  0001 C CNN
	1    15025 5850
	-1   0    0    -1  
$EndComp
Text Label 14075 4600 2    60   ~ 0
VDDD
Text Label 14075 5500 2    60   ~ 0
VDDD
Text Label 13650 5300 0    60   ~ 0
P2_5
Text Label 11225 4800 0    60   ~ 0
P2_6
Text Label 11225 4700 0    60   ~ 0
P2_4
Text Label 13650 5400 0    60   ~ 0
P2_7
Wire Wire Line
	13775 4600 14125 4600
Wire Wire Line
	13775 5500 14125 5500
Wire Wire Line
	14875 5500 14925 5500
Wire Wire Line
	14925 5500 14925 5700
Wire Wire Line
	14925 5700 14125 5700
Wire Wire Line
	14125 5700 14125 5500
Connection ~ 14125 5500
Wire Wire Line
	14125 4600 14125 4350
Wire Wire Line
	14125 4350 14925 4350
Wire Wire Line
	14925 4350 14925 4600
Wire Wire Line
	14925 4600 14875 4600
Connection ~ 14125 4600
Wire Wire Line
	14875 4700 15025 4700
Wire Wire Line
	15025 4700 15025 4800
Wire Wire Line
	14875 5400 15025 5400
Connection ~ 15025 5400
Wire Wire Line
	14875 5300 15025 5300
Connection ~ 15025 5300
Wire Wire Line
	14875 5200 15025 5200
Connection ~ 15025 5200
Wire Wire Line
	14875 5100 15025 5100
Connection ~ 15025 5100
Wire Wire Line
	14875 5000 15025 5000
Connection ~ 15025 5000
Wire Wire Line
	14875 4900 15025 4900
Connection ~ 15025 4900
Wire Wire Line
	14875 4800 15025 4800
Connection ~ 15025 4800
Wire Wire Line
	13450 5200 14175 5200
Wire Wire Line
	11025 4800 11750 4800
Wire Wire Line
	11025 4700 11750 4700
Wire Wire Line
	13450 5300 14175 5300
Wire Wire Line
	10200 1825 10925 1825
Wire Wire Line
	12175 2025 12900 2025
Wire Wire Line
	10200 1925 10925 1925
Wire Wire Line
	12175 2125 12900 2125
$Comp
L aglet:CONN_2x10 P2
U 1 1
P 12100 4400
F 0 "P2" H 12100 4950 60  0000 C CNN
F 1 "CONN_2x10" V 12100 4300 60  0000 C CNN
F 2 "Aglet_Footprints:CONN_2_10" H 12100 4550 60  0001 C CNN
F 3 "" H 12100 4550 60  0000 C CNN
	1    12100 4400
	-1   0    0    -1  
$EndComp
$Comp
L aglet:GND1 #PWR016
U 1 1
P 12600 5250
F 0 "#PWR016" H 12600 5000 50  0001 C CNN
F 1 "GND1" H 12600 5100 50  0000 C CNN
F 2 "" H 12600 5250 50  0001 C CNN
F 3 "" H 12600 5250 50  0001 C CNN
	1    12600 5250
	-1   0    0    -1  
$EndComp
Text Label 11650 4000 2    60   ~ 0
VDDD
Text Label 11650 4900 2    60   ~ 0
VDDD
Wire Wire Line
	11350 4000 11700 4000
Wire Wire Line
	11350 4900 11700 4900
Wire Wire Line
	12450 4900 12500 4900
Wire Wire Line
	12500 4900 12500 5100
Wire Wire Line
	12500 5100 11700 5100
Wire Wire Line
	11700 5100 11700 4900
Connection ~ 11700 4900
Wire Wire Line
	11700 4000 11700 3750
Wire Wire Line
	11700 3750 12500 3750
Wire Wire Line
	12500 3750 12500 4000
Wire Wire Line
	12500 4000 12450 4000
Connection ~ 11700 4000
Wire Wire Line
	12450 4100 12600 4100
Wire Wire Line
	12600 4100 12600 4200
Wire Wire Line
	12450 4800 12600 4800
Connection ~ 12600 4800
Wire Wire Line
	12450 4700 12600 4700
Connection ~ 12600 4700
Wire Wire Line
	12450 4600 12600 4600
Connection ~ 12600 4600
Wire Wire Line
	12450 4500 12600 4500
Connection ~ 12600 4500
Wire Wire Line
	12450 4400 12600 4400
Connection ~ 12600 4400
Wire Wire Line
	12450 4300 12600 4300
Connection ~ 12600 4300
Wire Wire Line
	12450 4200 12600 4200
Connection ~ 12600 4200
Wire Wire Line
	13450 5400 14175 5400
Wire Wire Line
	11025 4200 11750 4200
Wire Wire Line
	11025 4100 11750 4100
Wire Wire Line
	13450 4700 14175 4700
Wire Wire Line
	10200 1525 10925 1525
Wire Wire Line
	10200 1625 10925 1625
Wire Wire Line
	10200 1425 10925 1425
Wire Wire Line
	10200 1725 10925 1725
Text Label 10400 1925 0    60   ~ 0
P4_1
Text Label 12375 2025 0    60   ~ 0
P4_2
Text Label 10400 1825 0    60   ~ 0
P4_0
Text Label 12375 2125 0    60   ~ 0
P4_3
Text Label 13650 4700 0    60   ~ 0
P4_5
Text Label 11225 4200 0    60   ~ 0
P4_6
Text Label 11225 4100 0    60   ~ 0
P4_4
Text Label 13650 4800 0    60   ~ 0
P4_7
Text Label 13650 5100 0    60   ~ 0
P2_1
Text Label 11225 4500 0    60   ~ 0
P2_0
Text Label 9225 5550 0    60   ~ 0
P12_1
Text Label 9225 5650 0    60   ~ 0
P12_2
Text Label 9225 5450 0    60   ~ 0
P12_0
Text Label 9225 5750 0    60   ~ 0
P12_3
Wire Wire Line
	9025 5550 9750 5550
Wire Wire Line
	9025 5650 9750 5650
Wire Wire Line
	9025 5450 9750 5450
Wire Wire Line
	9025 5750 9750 5750
Text Label 10550 5200 0    60   ~ 0
P12_1
Text Label 10550 5300 0    60   ~ 0
P12_2
Text Label 10550 5100 0    60   ~ 0
P12_0
Text Label 10550 5400 0    60   ~ 0
P12_3
Text Label 10450 1525 0    60   ~ 0
P12_1
Text Label 10450 1625 0    60   ~ 0
P12_2
Text Label 10450 1425 0    60   ~ 0
P12_0
Text Label 10450 1725 0    60   ~ 0
P12_3
Text Label 12375 1925 0    60   ~ 0
P0_7
Text Label 12375 1825 0    60   ~ 0
P0_6
Text Label 12375 1725 0    60   ~ 0
P0_5
Text Label 12375 1625 0    60   ~ 0
P0_4
Text Label 12375 1525 0    60   ~ 0
P0_3
Text Label 12375 1425 0    60   ~ 0
P0_2
Text Label 10400 2125 0    60   ~ 0
P0_1
Text Label 10400 2025 0    60   ~ 0
P0_0
Wire Wire Line
	12900 1925 12175 1925
Wire Wire Line
	12900 1825 12175 1825
Wire Wire Line
	12900 1725 12175 1725
Wire Wire Line
	12900 1625 12175 1625
Wire Wire Line
	12900 1525 12175 1525
Wire Wire Line
	12900 1425 12175 1425
Wire Wire Line
	10925 2125 10225 2125
Wire Wire Line
	10925 2025 10200 2025
Wire Wire Line
	12075 7725 12300 7725
Wire Wire Line
	12500 7725 12600 7725
Wire Wire Line
	1700 9725 2100 9725
Wire Wire Line
	1525 9725 1700 9725
Wire Wire Line
	1300 9725 1525 9725
Wire Wire Line
	12300 7725 12500 7725
Wire Wire Line
	5325 1250 5725 1250
Wire Wire Line
	4525 1150 7625 1150
Wire Wire Line
	2525 1800 2925 1800
Wire Wire Line
	2925 1800 3325 1800
Wire Wire Line
	3325 1800 3475 1800
Wire Wire Line
	4125 1800 4525 1800
Wire Wire Line
	4525 1800 4925 1800
Wire Wire Line
	4925 1800 5325 1800
Wire Wire Line
	11825 6850 11825 7175
Wire Wire Line
	11825 7725 12075 7725
Wire Wire Line
	11475 6675 11825 6675
Wire Wire Line
	11475 7725 11825 7725
Wire Wire Line
	3725 1800 4125 1800
Wire Wire Line
	2525 950  2925 950 
Wire Wire Line
	3725 1050 7925 1050
Wire Wire Line
	3125 4250 3125 4325
Wire Wire Line
	2925 950  8125 950 
Wire Wire Line
	8125 1850 8125 2000
Wire Wire Line
	7025 1875 7025 2000
Wire Wire Line
	3000 4850 3125 4850
Wire Wire Line
	7125 7825 7150 7825
Wire Wire Line
	7150 7825 7225 7825
Wire Wire Line
	5725 1250 7025 1250
Wire Wire Line
	5325 1800 5725 1800
Wire Wire Line
	6175 9775 6375 9775
Wire Wire Line
	6375 9775 6500 9775
Wire Wire Line
	6500 9775 6575 9775
Wire Wire Line
	3475 1800 3725 1800
Wire Wire Line
	2925 7225 2925 7325
Wire Wire Line
	2925 7150 2925 7225
Wire Wire Line
	3275 6425 3675 6425
Wire Wire Line
	2525 6425 2825 6425
Wire Wire Line
	5075 6250 5425 6250
Wire Wire Line
	5075 5350 5425 5350
Wire Wire Line
	4175 6150 4175 6600
Wire Wire Line
	4175 6050 4175 6150
Wire Wire Line
	4175 5950 4175 6050
Wire Wire Line
	4175 5850 4175 5950
Wire Wire Line
	4175 5750 4175 5850
Wire Wire Line
	4175 5650 4175 5750
Wire Wire Line
	4175 5550 4175 5650
Wire Wire Line
	10875 2225 10925 2225
Wire Wire Line
	10875 1325 10925 1325
Wire Wire Line
	11775 2125 11775 2575
Wire Wire Line
	11775 2025 11775 2125
Wire Wire Line
	11775 1925 11775 2025
Wire Wire Line
	11775 1825 11775 1925
Wire Wire Line
	11775 1725 11775 1825
Wire Wire Line
	11775 1625 11775 1725
Wire Wire Line
	11775 1525 11775 1625
Wire Wire Line
	12850 2225 12900 2225
Wire Wire Line
	12850 1325 12900 1325
Wire Wire Line
	13750 2125 13750 2575
Wire Wire Line
	13750 2025 13750 2125
Wire Wire Line
	13750 1925 13750 2025
Wire Wire Line
	13750 1825 13750 1925
Wire Wire Line
	13750 1725 13750 1825
Wire Wire Line
	13750 1625 13750 1725
Wire Wire Line
	13750 1525 13750 1625
Wire Wire Line
	2900 8625 2900 8725
Wire Wire Line
	2900 8725 2900 8825
Wire Wire Line
	2900 8825 2900 8925
Wire Wire Line
	4850 8625 4850 8750
Wire Wire Line
	15100 2500 15100 3200
Wire Wire Line
	15200 1550 15200 2600
Wire Wire Line
	14125 5500 14175 5500
Wire Wire Line
	14125 4600 14175 4600
Wire Wire Line
	15025 5400 15025 5850
Wire Wire Line
	15025 5300 15025 5400
Wire Wire Line
	15025 5200 15025 5300
Wire Wire Line
	15025 5100 15025 5200
Wire Wire Line
	15025 5000 15025 5100
Wire Wire Line
	15025 4900 15025 5000
Wire Wire Line
	15025 4800 15025 4900
Wire Wire Line
	11700 4900 11750 4900
Wire Wire Line
	11700 4000 11750 4000
Wire Wire Line
	12600 4800 12600 5250
Wire Wire Line
	12600 4700 12600 4800
Wire Wire Line
	12600 4600 12600 4700
Wire Wire Line
	12600 4500 12600 4600
Wire Wire Line
	12600 4400 12600 4500
Wire Wire Line
	12600 4300 12600 4400
Wire Wire Line
	12600 4200 12600 4300
$Comp
L aglet:DC-DC-5SIP U1
U 1 1
P 2925 5850
F 0 "U1" H 2875 6325 60  0000 L CNN
F 1 "DC-DC-5SIP" H 3203 5891 60  0000 L CNN
F 2 "Aglet_Footprints:DC-Custom5" H 2925 5850 60  0001 C CNN
F 3 "" H 2925 5850 60  0001 C CNN
	1    2925 5850
	1    0    0    -1  
$EndComp
Wire Wire Line
	2925 6050 2925 7150
Wire Wire Line
	2825 6425 2825 6150
Wire Wire Line
	2725 6050 2725 6150
Wire Wire Line
	2725 6150 2825 6150
Connection ~ 2825 6150
Wire Wire Line
	2825 6150 2825 6050
Wire Wire Line
	3025 6425 3025 6150
Wire Wire Line
	3025 6150 3125 6150
Wire Wire Line
	3125 6150 3125 6050
Connection ~ 3025 6150
Wire Wire Line
	3025 6150 3025 6050
$EndSCHEMATC
